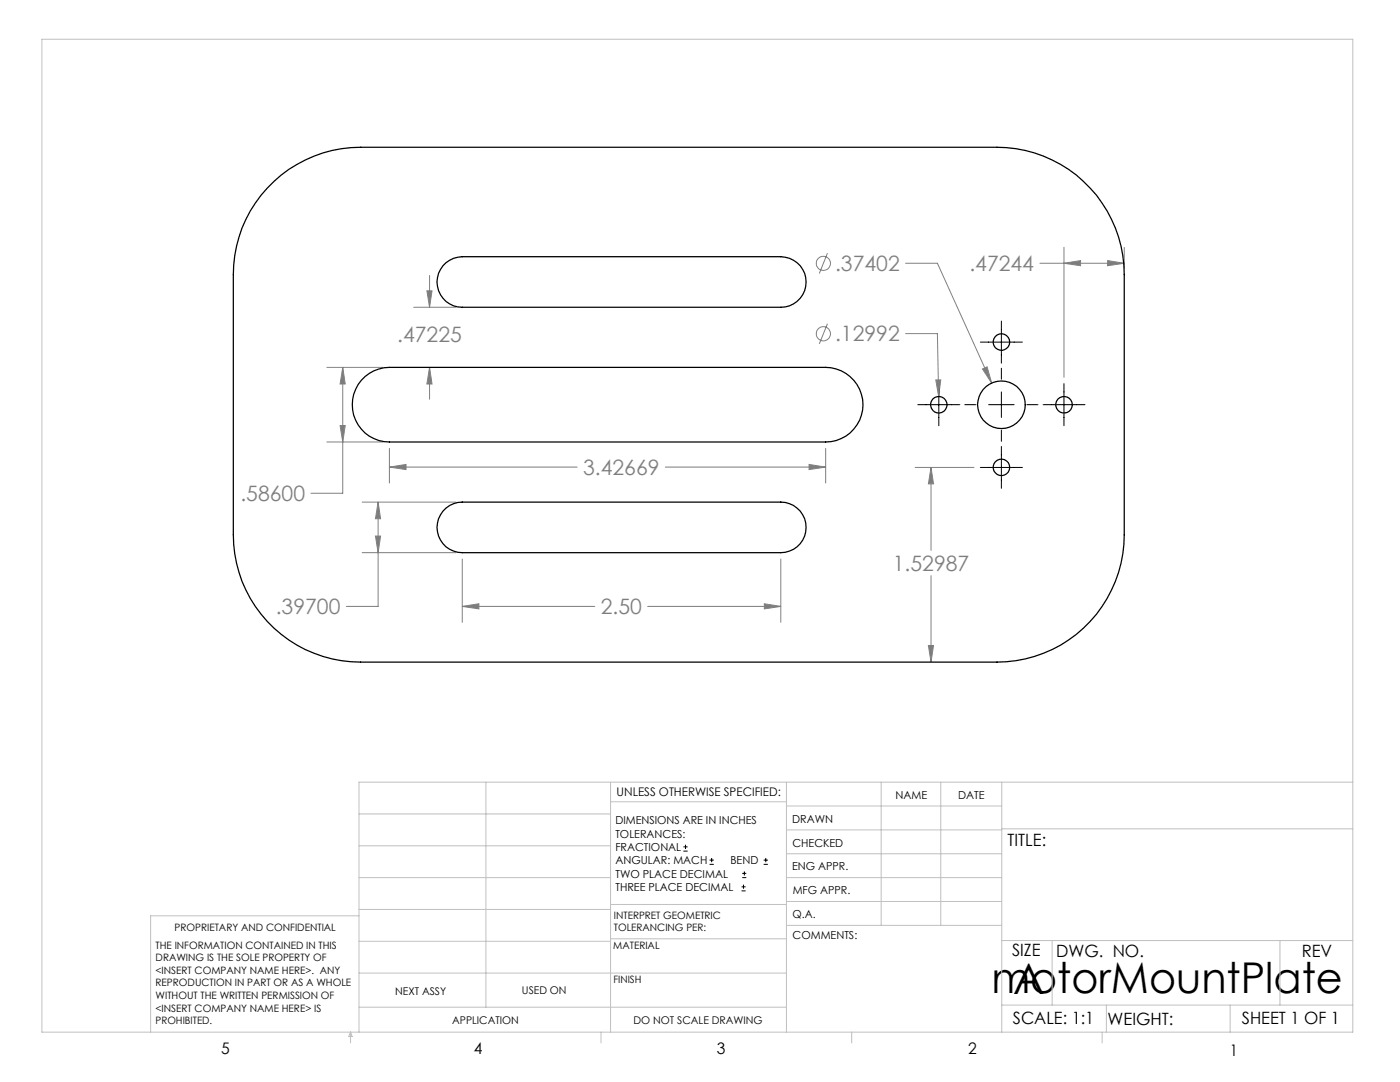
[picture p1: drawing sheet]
<svg xmlns="http://www.w3.org/2000/svg" width="279mm" height="216mm" viewBox="0 0 279 216" stroke-linecap="round" stroke-linejoin="round" font-family="sans-serif">
<g fill="none" stroke="#808080" stroke-width=".2">
<path d="M85.2 58h1l-.5 3.3zM85.7 55v6.3M165.1 50.5l-1.6 4.1M180.7 52.5h6.4l10.8 23.9M207.5 52.5h16.9M212.3 52.5l3.4-.5v1zM212.3 49.4v25.9M221.1 52l3.3 .5-3.3 .5zM224.4 49.4v4.1M65.2 73.3h11.2M68.4 73.3l.5 3.3h-1zM68.4 73.3v25.1h-6.3"/>
<path d="M82.5 61.3h8.5M85.7 73.3l.5 3.3h-1zM85.7 73.3v6.4M165.1 64.6l-1.6 4M180.7 66.6h6.4l.2 12.5M186.8 75.8h.9l-.4 3.3zM196.1 73.6l.9-.4 .9 3.2zM65.2 88.2h11.2M67.9 84.9h1l-.5 3.3zM77.7 93.2l3.3-.5v1zM77.7 89.5v6.9M77.7 93.2h37.5"/>
<path d="M132.8 93.2h32M161.5 92.7l3.3 .5-3.3 .5zM164.8 89.5v6.9M182.6 93.3h11.8M185.8 93.3l.5 3.3h-1zM185.8 93.3v16.5M72.3 100.2h18.7M72.3 110.3h18.7M74.9 107h1.1l-.5 3.3zM75.5 100.2l.5 3.3h-1.1zM75.5 100.2v20.8h-6.4M92.3 111.5v12.7"/>
<path d="M155.8 111.5v12.7M185.8 114.9v17.2M92.3 121l3.3-.5v1zM92.3 121h26.4M129.3 121h26.5M152.5 120.5l3.3 .5-3.3 .5zM185.3 128.8h1l-.5 3.3z"/>
<circle cx="164.3" cy="52.6" r="1.42"/>
<circle cx="164.3" cy="66.6" r="1.42"/>
</g>
<g fill="none" stroke="#000" stroke-width=".2">
<path d="M187.4 76.6v8.3M195.7 68.3h8.3M199.8 64.1v8.4M199.8 73.5v2.2M199.8 78.2v5.1M212.3 76.6v8.3M183.2 80.8h8.4M192.5 80.8h2.3M195.7 93.3h8.3M197.3 80.8h5.1M199.8 85.8v2.3M199.8 89.1v8.3"/>
<path d="M204.9 80.8h2.3M208.2 80.8h8.3M136.4 169.8h.8M136.4 169h.8M136.8 168.6v.8M141.6 172.5h.9M141.6 171.6h.9M142 171.2v.8M148 177.8h.8M148 177h.8M148.1 175.1h.8M148.1 174.3h.8"/>
<path d="M148.4 176.5v.8M148.6 173.9v.8M152.4 172.5h.8M152.4 171.6h.8M152.8 171.2v.8"/>
</g>
<g fill="none" stroke="#c0c0c0" stroke-width=".2">
<path d="M8.4 7.8h261.6v198.2h-261.6zM97 156.1v44.9M121.8 156.1v49.9M121.8 160h35.2M157 156.1v49.9M175.9 156.1v28.5M187.7 156.1v28.5M199.9 156.1v49.9M270 156.1h-198.4v49.9M71.6 175.1h50.2M71.6 168.8h50.2M71.6 162.4h50.2"/>
<path d="M157 170.4h42.9M157 165.6h42.9M157 160.8h42.9M157 175.1h42.9M157 179.9h42.9M199.9 165.4h70.1M71.6 194.2h85.4M71.6 187.8h50.2M71.6 181.5h50.2M71.6 182.7h-41.5v23.3M121.8 187.3h35.2M121.8 180.5h35.2"/>
<path d="M157 184.6h42.9M199.9 187.7h70.1M210 187.7v12.9M255.4 187.7v12.9M70 206v2.1M70 206l.3 .8h-.7zM71.6 201h85.4M119.9 206v2.1M170 206v2.1M199.9 200.6h70.1M220 206v2.1M220.8 200.6v5.4"/>
<path d="M245.5 200.6v5.4"/>
</g>
<path d="M68.4 73.3l.5 3.3h-1zM67.9 84.9h1l-.5 3.3zM75.5 100.2l.5 3.3h-1.1zM74.9 107h1.1l-.5 3.3zM186.8 75.8l.5 3.3 .4-3.3zM196.1 73.6l1.8 2.8-.9-3.2zM152.5 120.5l3.3 .5-3.3 .5zM92.3 121l3.3-.5v1zM161.5 92.7l3.3 .5-3.3 .5zM77.7 93.2l3.3-.5v1zM85.2 58h1l-.5 3.3zM85.7 73.3l.5 3.3h-1zM212.3 52.5l3.4-.5v1zM221.1 52l3.3 .5-3.3 .5zM185.8 93.3l.5 3.3h-1zM185.3 128.8h1l-.5 3.3z" fill="#808080"/>
<g fill="none" stroke="#000" stroke-width=".25">
<path d="M54.7 36.2a25.4 25.4 0 0 1 17.3-6.8h127a25.5 25.5 0 0 1 25.4 25.4v51.9a25.4 25.4 0 0 1-25.4 25.4h-127a25.4 25.4 0 0 1-25.4-25.4v-51.9a25.1 25.1 0 0 1 8.1-18.6zM88.4 53a5.3 5.3 0 0 1 3.9-1.8h63.5a5 5 0 0 1 5.1 5.1 5 5 0 0 1-5.1 5h-63.5a5 5 0 0 1-4.6-2.9 5 5 0 0 1 .7-5.4zM72.8 75.1a7.4 7.4 0 0 1 4.9-1.8h87.1a7.4 7.4 0 0 1 7.4 7.5 7.4 7.4 0 0 1-7.4 7.4h-87.1a7.4 7.4 0 0 1-6.9-4.8 7.4 7.4 0 0 1 2-8.3zM88.4 102a5 5 0 0 1 3.9-1.8h63.5a5 5 0 0 1 5.1 5 5 5 0 0 1-5.1 5.1h-63.5a5 5 0 0 1-4.6-2.9 5 5 0 0 1 .7-5.4z"/>
<circle cx="199.9" cy="68.2" r="1.65"/>
<circle cx="187.4" cy="80.8" r="1.66"/>
<circle cx="199.9" cy="93.3" r="1.65"/>
<circle cx="199.9" cy="80.8" r="4.7"/>
<circle cx="212.3" cy="80.8" r="1.65"/>
</g>
<g font-size="8.5">
<text x="197.8" y="198.1">motorMountPlate</text>
<text x="202.2" y="198.3">A</text>
</g>
<g font-size="4.2" fill="#808080">
<text x="166.7" y="54.1">.37402</text>
<text x="193.5" y="54.1">.47244</text>
<text x="79.3" y="68.2">.47225</text>
<text x="166.7" y="68.1">.12992</text>
<text x="116.4" y="94.8">3.42669</text>
<text x="48" y="100">.58600</text>
<text x="178.2" y="113.9">1.52987</text>
<text x="55" y="122.6">.39700</text>
<text x="119.9" y="122.6">2.50</text>
</g>
<g font-size="3.4">
<text x="201.1" y="168.8">TITLE:</text>
<text x="202" y="190.8">SIZE</text>
<text x="210.8" y="190.9">DWG. NO.</text>
<text x="259.8" y="191">REV</text>
<text x="202.1" y="204.4">SCALE: 1:1</text>
<text x="221" y="204.5">WEIGHT:</text>
<text x="247.8" y="204.4">SHEET 1 OF 1</text>
</g>
<g font-size="3.2">
<text x="44.2" y="210.4">5</text>
<text x="94.6" y="210.3">4</text>
<text x="143.1" y="210.4">3</text>
<text x="193.2" y="210.3">2</text>
<text x="245.4" y="210.6">1</text>
</g>
<text font-size="2.4" x="123.1" y="158.9">UNLESS OTHERWISE SPECIFIED:</text>
<g font-size="2.2">
<text x="178.7" y="159.4">NAME</text>
<text x="191.2" y="159.4">DATE</text>
<text x="122.8" y="164.5">DIMENSIONS ARE IN INCHES</text>
<text x="122.8" y="167.1">TOLERANCES:</text>
<text x="158.1" y="164.2">DRAWN</text>
<text x="122.8" y="169.8">FRACTIONAL</text>
<text x="122.8" y="172.5">ANGULAR: MACH</text>
<text x="145.8" y="172.5">BEND</text>
<text x="158.1" y="173.7">ENG APPR.</text>
<text x="158.2" y="169.1">CHECKED</text>
<text x="122.8" y="175.1">TWO PLACE DECIMAL</text>
<text x="122.8" y="177.8">THREE PLACE DECIMAL</text>
<text x="158.2" y="178.4">MFG APPR.</text>
<text x="158.2" y="183.2">Q.A.</text>
<text x="158.2" y="187.4">COMMENTS:</text>
</g>
<g font-size="2.1">
<text x="78.8" y="198.5">NEXT ASSY</text>
<text x="104.2" y="198.4">USED ON</text>
<text x="90.2" y="204.3">APPLICATION</text>
<text x="126.4" y="204.3">DO NOT SCALE DRAWING</text>
</g>
<g font-size="2">
<text x="34.8" y="185.7">PROPRIETARY AND CONFIDENTIAL</text>
<text x="122.5" y="183.3">INTERPRET GEOMETRIC</text>
<text x="122.5" y="185.9">TOLERANCING PER:</text>
<text x="31.1" y="189.3">THE INFORMATION CONTAINED IN THIS</text>
<text x="31.1" y="191.8">DRAWING IS THE SOLE PROPERTY OF</text>
<text x="122.4" y="189.4">MATERIAL</text>
<text x="31.1" y="194.3">&lt;INSERT COMPANY NAME HERE&gt;. ANY</text>
<text x="31.1" y="196.8">REPRODUCTION IN PART OR AS A WHOLE</text>
<text x="122.4" y="196.2">FINISH</text>
<text x="31.1" y="199.4">WITHOUT THE WRITTEN PERMISSION OF</text>
<text x="31.1" y="201.9">&lt;INSERT COMPANY NAME HERE&gt; IS</text>
<text x="31.1" y="204.4">PROHIBITED.</text>
</g>
</svg>
